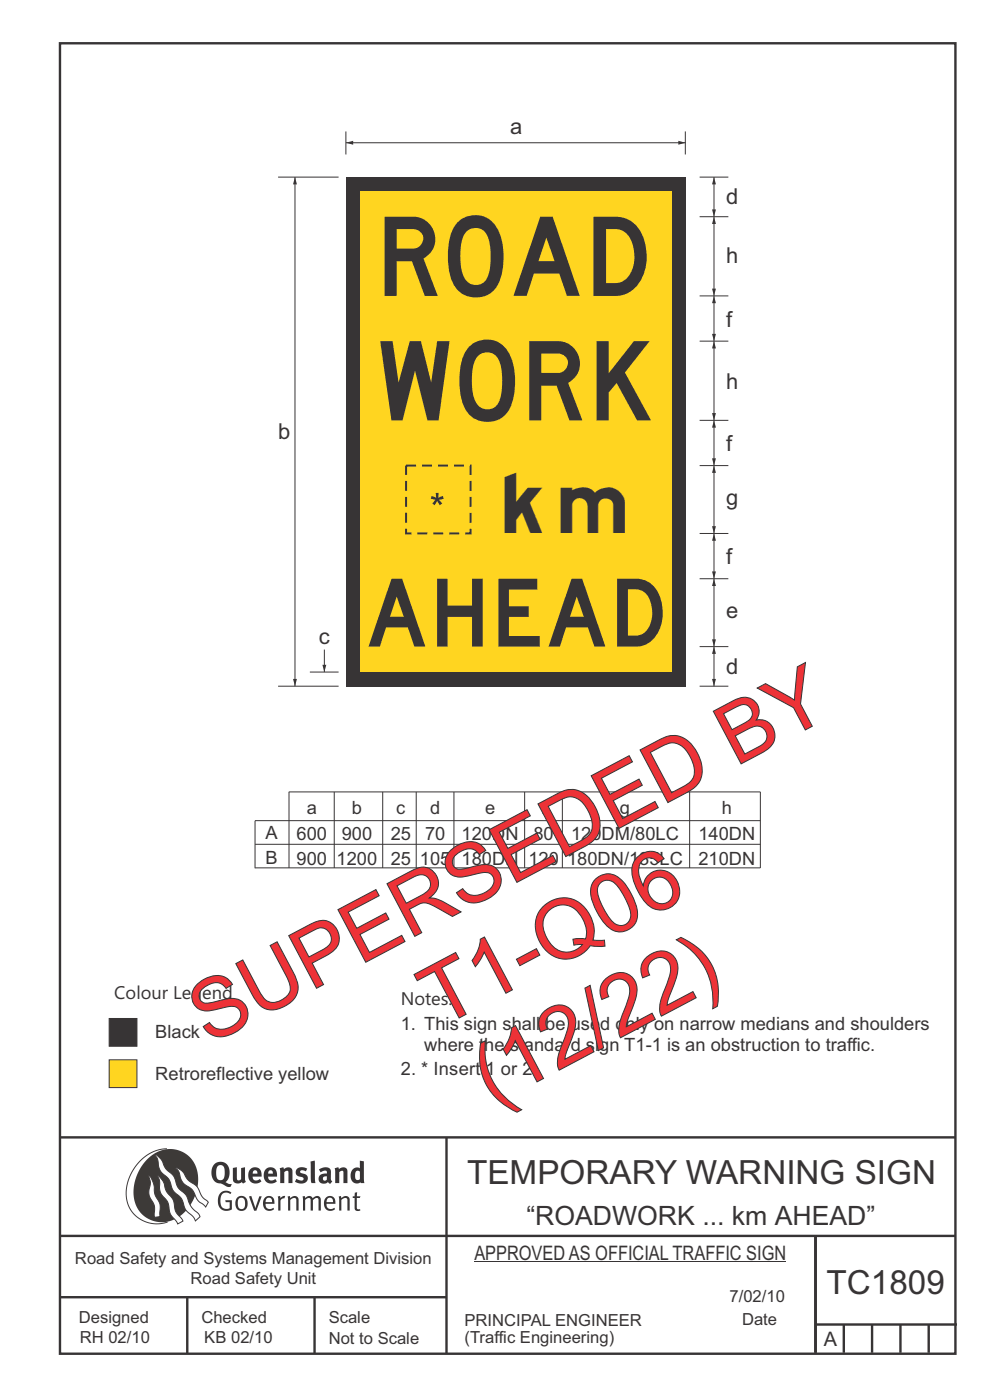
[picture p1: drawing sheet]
<svg xmlns="http://www.w3.org/2000/svg" width="210mm" height="297mm" viewBox="0 0 210 297" stroke-linecap="round" stroke-linejoin="round" font-family="sans-serif">
<g fill="none" stroke="#373435" stroke-width=".51">
<path d="M12.7 9.2h190v278h-190zM12.7 241.3h190M94.7 241.4v45.8M12.7 275.2h82M12.7 262.2h190.1M39.7 275.2v12M66.7 275.2v12M173 262.1v24.9M173 281h30M179 281v6M185 281v6M191 281v6"/>
<path d="M197 281v6"/>
</g>
<path d="M35.4 243.7a9.5 9.5 0 0 0-8.6 10.4 6.5 6.5 0 0 0 8.8 5.1" fill="none" stroke="#3d3a38" stroke-width=".21"/>
<path d="M31.3 245.9a6.1 6.1 0 0 1 7.3-1.6 6.1 6.1 0 0 1 3.4 6.6 8.8 8.8 0 0 1-7.2 8.4 6.1 6.1 0 0 1-6.4-7.5 10.5 10.5 0 0 1 2.9-5.9z" fill-rule="evenodd" fill="#3d3a38"/>
<g fill="#fefefe" stroke="#3d3a38" stroke-width=".21">
<path d="M31.6 249.4l.3 .3 .6 1.2 .4 2.5 1 2 .1 2.7-1.2 .2-.1-2.5-.9-1.8-.2-.7 .3-2.4z" fill-rule="evenodd"/>
<path d="M37.1 247.7l.6 .1 .9 .6 1.3 1.9 1.9 1.5 1.1 2.1 1.3 1.2-.6 1-1.6-1.5-1.2-2.2-2-1.5-.5-.9-.4-1.5z" fill-rule="evenodd"/>
<path d="M32.8 244.9l.4 .1 .9 .8 1 2.1 1.7 1.5 .9 2.5 1.7 1.6 1.2 2.5 1.6 1.6 .2 .5-1 .9-.4-.9-1.6-1.5-1-2.4-1.7-1.7-.9-2.4-1.8-1.7-.3-.9-.3-1.6z" fill-rule="evenodd"/>
<path d="M33.4 249.4l.5 .3 .7 1 .7 2 1.5 1.9 .5 2.5 1.4 1.8 .1 .1-1.1 .7-1.6-2.2-.6-2.5-1.4-1.9-.3-1v-1.6z" fill-rule="evenodd"/>
</g>
<g fill="#373435">
<path d="M46.8 253.1l.5-.4 .6-.1 .7 .1 .5 .3-.2 .3-.9-.3-.8 .2-.3 .7-.1 1.1 .1 .6 .3 .5 .5 .3 .6 .1 .4-.2v-1.3h-.8l-.1-.4h1.4v2l-.7 .2-.8 .1-.6-.2-.5-.5-.3-.8-.1-.9 .2-.8z" fill-rule="evenodd"/>
<path d="M50.7 254.3l.7-.2 .5 .5 .1 1.2-.2 .4-.3 .3h-.5l-.4-.4-.2-1.1zM50.4 254l-.5 1.1 .2 1.2 .8 .6 1-.2 .4-.4 .2-.5v-.8l-.2-.7-.3-.4-.5-.2h-.6z" fill-rule="evenodd"/>
<path d="M52.8 253.8l.5-.1 .9 2.6 .8-2.5h.5l-1.1 3h-.5z" fill-rule="evenodd"/>
<path d="M56.6 254.2l.4-.1 .4 .1 .2 .3 .1 .5h-1.4zM56.2 254l-.4 1v.7l.3 .6 .3 .4 .6 .2 1-.3 .2-.1-.2-.3-.6 .3-.7-.2-.3-.2-.1-.6v-.1h1.9l-.2-1.2-.8-.5-.5 .1z" fill-rule="evenodd"/>
<path d="M58.9 253.8l.5-.1 .1 .5 .4-.4 .6-.1-.2 .5-.4 .1-.4 .3v2.2h-.5z" fill-rule="evenodd"/>
<path d="M61 253.8h.5a.24 .24 0 0 0 .1 .3 .24 .24 0 0 0 .3-.2l.8-.2 .6 .5v2.6h-.4l-.1-2.3-.1-.3-.3-.1-.8 .5v2.2h-.5z" fill-rule="evenodd"/>
<path d="M64.2 253.8h.4a.23 .23 0 0 0 .2 .3 .23 .23 0 0 0 .3-.2l.5-.2 .5 .2a.23 .23 0 0 0 .3 .2 .23 .23 0 0 0 .2-.1l.8-.3 .6 .4 .1 2.7h-.5v-2.3l-.1-.3-.3-.1-.8 .5v2.2h-.5v-2.3l-.1-.3h-.3l-.8 .4v2.2h-.4z" fill-rule="evenodd"/>
<path d="M69.5 254.2l.5-.1 .4 .1 .2 .8h-1.3zM69.2 254l-.5 1 .1 .7 .2 .6 .4 .4 .4 .2 1.1-.3 .2-.1-.2-.3-.6 .3-.7-.2-.3-.3v-.6h1.9l-.2-1.2-.4-.3-.5-.2-.5 .1z" fill-rule="evenodd"/>
<path d="M71.8 253.8h.5a.24 .24 0 0 0 .1 .3 .24 .24 0 0 0 .4-.2l.7-.2 .6 .5 .1 2.6h-.5v-2.3l-.1-.3-.4-.1-.8 .5v2.2h-.5z" fill-rule="evenodd"/>
<path d="M75.3 253l.5-.1-.1 .9h.8l-.2 .3h-.6v2.2l.2 .2h.5v.3l-.2 .1-.6-.1-.4-.3v-2.4h-.4v-.3h.4z" fill-rule="evenodd"/>
<path d="M46.2 247.4l.4-.2h.4l.6 .6v1.8l-.2 .5-.4 .2h-.7l-.3-.5-.1-1.6zM45.5 246.9l-.4 .7-.2 .8v1l.3 .9 .7 .6 1 .2 1.6 .7 .4-.1 .3-.5h-.6l-.8-.4 .7-.9 .2-1.5a1.91 1.91 0 0 0-1.1-1.8 1.91 1.91 0 0 0-2.1 .3z" fill-rule="evenodd"/>
<path d="M49.4 247.8l.8-.2 .1 2.5 .1 .2 .3 .1 .4-.3v-2.3l.9-.2v2.6l.2 .5-.7 .3a.39 .39 0 0 0-.7 0h-.8l-.5-.4z" fill-rule="evenodd"/>
<path d="M53.8 248.4l.3-.1h.3l.2 .7h-1zM53.1 248l-.3 .5-.1 .8v.7l.4 .6 .5 .4 .6 .1 .7-.1 .6-.4-.4-.5-.4 .3h-.5l-.4-.1-.2-.4v-.3h1.9l-.1-1-.3-.6-1-.4-.5 .1z" fill-rule="evenodd"/>
<path d="M57.1 248.4l.2-.1h.4l.2 .7h-1zM56.4 248l-.4 .6-.1 .8 .1 .7 .4 .5 .5 .4 .6 .1 .6-.1 .6-.4-.3-.5-.6 .3h-.5l-.4-.6v-.2h1.9l-.1-1-.3-.6-.5-.3-.5-.1-.5 .1z" fill-rule="evenodd"/>
<path d="M59.3 247.8l.8-.2 .1 .4 1-.4 .7 .3 .1 .5v2.6h-.8v-2.3l-.3-.3-.6 .3v2.3h-.9z" fill-rule="evenodd"/>
<path d="M63 248l.9-.4 1.3 .3-.3 .6-.9-.2-.3 .2 .1 .3 1 .3 .4 .4v.8l-.4 .6-1.1 .2-1.1-.4 .3-.6 1 .4 .3-.1 .2-.3-.2-.3-.9-.3-.4-.3-.2-.6z" fill-rule="evenodd"/>
<path d="M68.6 249.7l.7-.2v.8l-.3 .2-.3-.1-.2-.3zM67.6 248.1l.4 .6 .8-.4 .5 .2a.35 .35 0 0 1 0 .5 .35 .35 0 0 1-.5 0l-1 .4-.2 .9 .2 .4 .3 .3h1.1a.49 .49 0 0 1 .8 .2l.5-.6-.3-.4v-1.7l-.2-.5-.4-.3-.6-.1z" fill-rule="evenodd"/>
<path d="M71 247.8l.8-.2 .1 .4 .9-.4 .7 .3 .2 .5v2.6h-.8l-.1-2.3-.2-.3-.6 .3v2.3h-.9z" fill-rule="evenodd"/>
<path d="M75.6 248.5l.3-.1 .4 .2v1.5l-.3 .2h-.4l-.2-.4-.1-.9zM76.3 246.2v1.3a.19 .19 0 0 1 0 .3 .19 .19 0 0 1-.3-.1l-.8 .1-.6 .5-.2 .9 .1 1 .3 .5 .6 .3h.6l.5-.2v.2h.8l-.1-4.6z" fill-rule="evenodd"/>
<path d="M65.9 246.4l.9-.2 .1 4.8h-.8l-.1-.3z" fill-rule="evenodd"/>
</g>
<path d="M100.6 267.7h66.2" fill="none" stroke="#373435" stroke-width=".21"/>
<path d="M23.2 224.8h5.8v5.9h-5.8z" fill-rule="evenodd" fill="#ffd520" stroke="#373435" stroke-width=".21"/>
<path d="M23.2 216.1h5.8v5.9h-5.8z" fill-rule="evenodd" fill="#373435" stroke="#373435" stroke-width=".21"/>
<path d="M73.4 37.6h72v108h-72z" fill-rule="evenodd" fill="#373435"/>
<path d="M76.4 40.6h66v102h-66z" fill-rule="evenodd" fill="#ffd520"/>
<path d="M151.5 137.2v8.4" fill="none" stroke="#373435" stroke-width=".21"/>
<g fill="#373435">
<path d="M151 144h.9l-.4 1.6z"/>
<path d="M151.5 137.2l.4 1.5h-.9z"/>
</g>
<path d="M151.5 122.8v14.4" fill="none" stroke="#373435" stroke-width=".21"/>
<g fill="#373435">
<path d="M151 135.6h.9l-.4 1.6z"/>
<path d="M151.5 122.8l.4 1.5h-.9z"/>
</g>
<path d="M73.4 30.3h72" fill="none" stroke="#373435" stroke-width=".21"/>
<g fill="#373435">
<path d="M143.9 29.9l1.5 .4-1.5 .4z"/>
<path d="M73.4 30.3l1.5-.4v.8z"/>
</g>
<path d="M73.4 27.9v4.9M145.4 27.9v4.9M151.5 37.6v8.4M148.4 137.2h6.1M148.4 122.8h6.1M148.4 145.6h6.1" fill="none" stroke="#373435" stroke-width=".21"/>
<g fill="#373435">
<path d="M151 44.4h.9l-.4 1.6z"/>
<path d="M151.5 37.6l.4 1.5h-.9z"/>
</g>
<path d="M148.4 37.6h6.1M148.4 46h6.1M151.5 46v16.8" fill="none" stroke="#373435" stroke-width=".21"/>
<g fill="#373435">
<path d="M151 61.2h.9l-.4 1.6z"/>
<path d="M151.5 46l.4 1.5h-.9z"/>
</g>
<path d="M86.1 98.8h13.7v14.4h-13.7z" fill="none" stroke="#373435" stroke-width=".42" stroke-dasharray="2.1 1.3" stroke-linecap="butt"/>
<path d="M151.5 113.2v9.6" fill="none" stroke="#373435" stroke-width=".21"/>
<g fill="#373435">
<path d="M151 121.2h.9l-.4 1.6z"/>
<path d="M151.5 113.2l.4 1.5h-.9z"/>
</g>
<path d="M151.5 98.8v14.4" fill="none" stroke="#373435" stroke-width=".21"/>
<g fill="#373435">
<path d="M151 111.6h.9l-.4 1.6z"/>
<path d="M151.5 98.8l.4 1.5h-.9z"/>
</g>
<path d="M148.4 98.8h6.1M151.5 89.2v9.6M148.4 113.2h6.1" fill="none" stroke="#373435" stroke-width=".21"/>
<g fill="#373435">
<path d="M151 97.2h.9l-.4 1.6z"/>
<path d="M151.5 89.2l.4 1.5h-.9z"/>
</g>
<path d="M148.4 72.4h6.1M151.5 72.4v16.8M148.4 89.2h6.1" fill="none" stroke="#373435" stroke-width=".21"/>
<g fill="#373435">
<path d="M151 87.6h.9l-.4 1.6z"/>
<path d="M151.5 72.4l.4 1.5h-.9z"/>
</g>
<path d="M151.5 62.8v9.6" fill="none" stroke="#373435" stroke-width=".21"/>
<g fill="#373435">
<path d="M151 70.8h.9l-.4 1.6z"/>
<path d="M151.5 62.8l.4 1.5h-.9z"/>
</g>
<path d="M62.6 37.6v108" fill="none" stroke="#373435" stroke-width=".21"/>
<g fill="#373435">
<path d="M62.2 144h.8l-.4 1.6z"/>
<path d="M62.6 37.6l.4 1.5h-.8z"/>
</g>
<path d="M68.8 137.8v4.8" fill="none" stroke="#373435" stroke-width=".21"/>
<path d="M68.4 141h.8l-.4 1.6z" fill="#373435"/>
<path d="M59 37.6h12.8M148.4 62.8h6.1M59 145.6h12.8M65.7 142.6h6.1" fill="none" stroke="#373435" stroke-width=".21"/>
<path d="M91.6 105.2l.9 .4-.1-1h.6l-.1 1 1-.4 .2 .6-1 .2 .7 .8-.5 .4-.6-.9-.5 .9-.5-.4 .7-.8-1-.2z" fill="#373435"/>
<path d="M54.1 179.1h107.2M61.3 168h100v16.1h-107.2M61.3 168v16.1M70.9 168v16.1M81.2 168v16.1M88.3 168v16.1M96.3 168v16.1M111.3 168v16.1M119.3 168v16.1M146.3 168v16.1M161.3 174.1h-107.2v10.1" fill="none" stroke="#373435" stroke-width=".21"/>
<g font-size="17.6" fill="#ed3237">
<text x="44.3" y="221.7" transform="rotate(-28 44.3 221.7)">SUPERSEDED BY</text>
<text x="93.4" y="218.1" transform="rotate(-28 93.4 218.1)">T1-Q06</text>
<text x="104.3" y="234.6" transform="rotate(-28 104.3 234.6)">(12/22)</text>
</g>
<g font-size="16.8" fill="#373435">
<text x="81.6" y="62.8">ROAD</text>
<text x="80.7" y="89.2">WORK</text>
</g>
<text font-size="14.4" fill="#373435" x="78.2" y="137.2">AHEAD</text>
<text font-size="9.6" fill="#373435" x="107.1" y="113.2">km</text>
<g font-size="7.1" fill="#373435">
<text x="99.1" y="251.1">TEMPORARY WARNING SIGN</text>
<text x="175.3" y="274.5">TC1809</text>
</g>
<text font-size="5.6" fill="#373435" x="111.7" y="259.9">“ROADWORK ... km AHEAD”</text>
<g font-size="4.7" fill="#373435">
<text x="108.2" y="28.5">a</text>
<text x="154" y="43.3">d</text>
<text x="154" y="55.8">h</text>
<text x="154" y="69.3">f</text>
<text x="154" y="82.4">h</text>
<text x="59" y="93.2">b</text>
<text x="154" y="95.7">f</text>
<text x="154" y="107.1">g</text>
<text x="154" y="119.7">f</text>
<text x="154" y="131.1">e</text>
<text x="67.7" y="136.6">c</text>
<text x="154" y="142.9">d</text>
</g>
<g font-size="4.2" fill="#373435">
<text x="100.6" y="267.2">APPROVED AS OFFICIAL TRAFFIC SIGN</text>
<text x="174.7" y="285.6">A</text>
</g>
<g font-size="3.9" fill="#373435">
<text x="65.1" y="172.7">a</text>
<text x="74.6" y="172.7">b</text>
<text x="84.1" y="172.8">c</text>
<text x="91.2" y="172.8">d</text>
<text x="102.9" y="172.8">e</text>
<text x="114.8" y="172.8">f</text>
<text x="131.5" y="172.8">g</text>
<text x="153.1" y="172.8">h</text>
<text x="56.3" y="177.9">A</text>
<text x="62.9" y="178.1">600</text>
<text x="72.5" y="178.1">900</text>
<text x="82.9" y="178.1">25</text>
<text x="90.2" y="178.1">70</text>
<text x="97.9" y="178.1">120DN</text>
<text x="113.2" y="178.1">80</text>
<text x="121.2" y="178.1">120DM/80LC</text>
<text x="148.2" y="178.1">140DN</text>
<text x="56.3" y="183.3">B</text>
<text x="62.9" y="183.5">900</text>
<text x="71.4" y="183.5">1200</text>
<text x="82.9" y="183.5">25</text>
<text x="89.1" y="183.5">105</text>
<text x="97.9" y="183.5">180DN</text>
<text x="112.1" y="183.5">120</text>
<text x="120.3" y="183.5">180DN/135LC</text>
<text x="148.2" y="183.5">210DN</text>
<text x="24.3" y="211.9">Colour Legend</text>
<text x="85" y="213.2">Notes:</text>
<text x="32.9" y="220.3">Black</text>
<text x="85" y="218.6">1. This sign shall be used only on narrow medians and shoulders</text>
<text x="90" y="222.9">where the standard sign T1-1 is an obstruction to traffic.</text>
<text x="32.9" y="229">Retroreflective yellow</text>
<text x="85" y="228.1">2. * Insert 1 or 2.</text>
</g>
<g font-size="3.5" fill="#373435">
<text x="15.9" y="268.1">Road Safety and Systems Management Division</text>
<text x="40.4" y="272.5">Road Safety Unit</text>
<text x="16.7" y="280.6">Designed</text>
<text x="42.7" y="280.6">Checked</text>
<text x="69.7" y="280.6">Scale</text>
<text x="98.5" y="281.3">PRINCIPAL ENGINEER</text>
<text x="154.7" y="276.2">7/02/10</text>
<text x="157.4" y="281.2">Date</text>
<text x="16.9" y="284.8">RH 02/10</text>
<text x="43.3" y="284.9">KB 02/10</text>
<text x="69.7" y="285.2">Not to Scale</text>
<text x="98.5" y="284.8">(Traffic Engineering)</text>
</g>
</svg>
